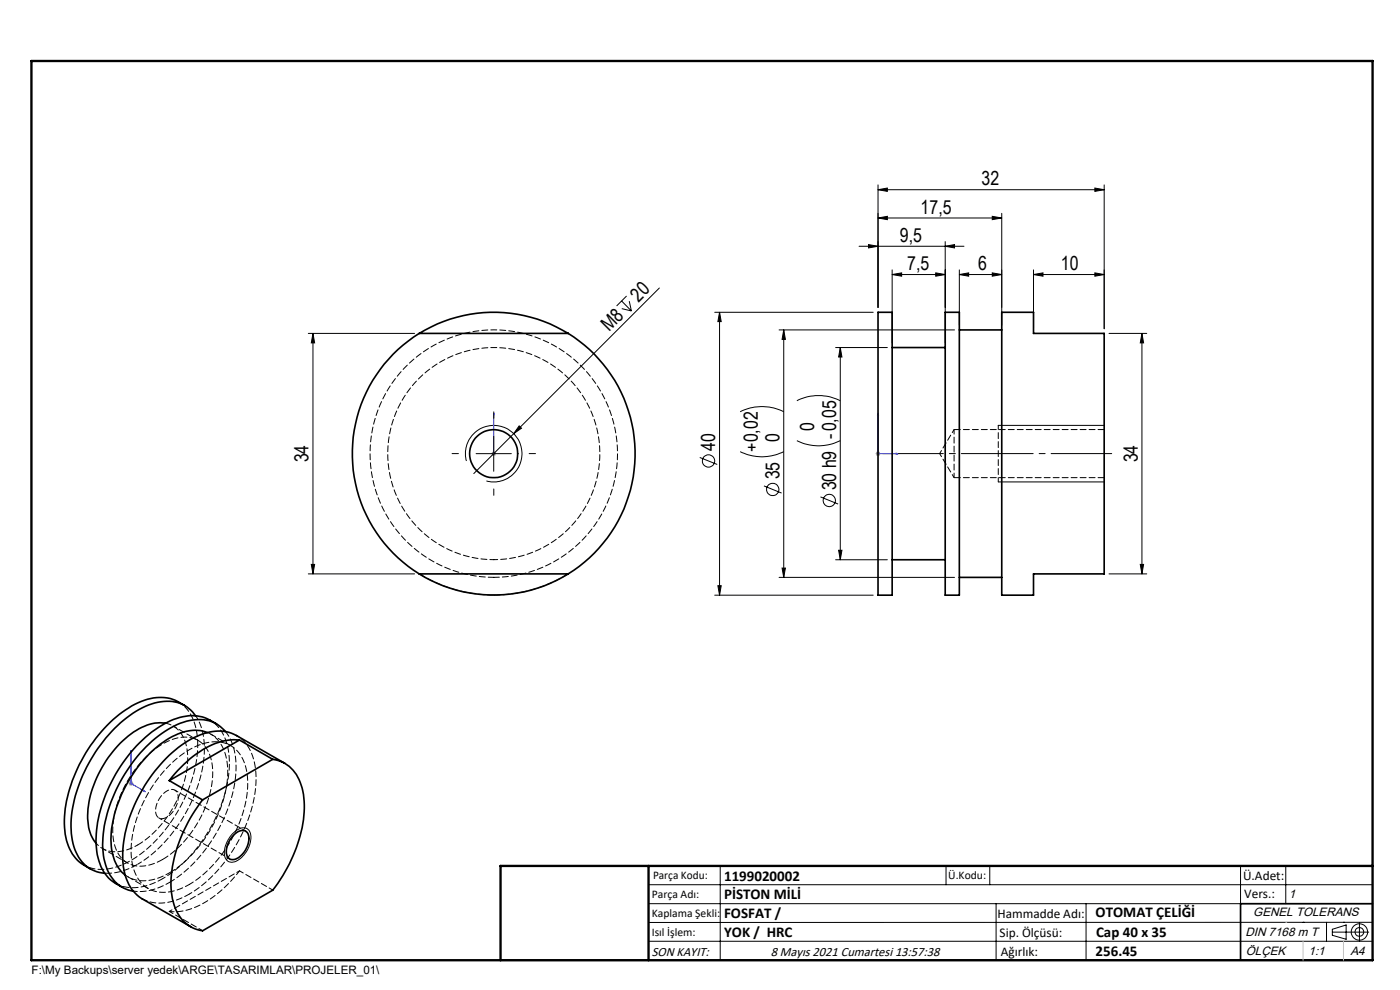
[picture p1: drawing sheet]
<svg xmlns="http://www.w3.org/2000/svg" width="297mm" height="210mm" viewBox="0 0 297 210" stroke-linecap="round" stroke-linejoin="round" font-family="sans-serif">
<g fill="none" stroke="#000" stroke-width=".21">
<path d="M186.3 39.2v26M232.3 39.9l1.9 .3-1.9 .4zM234.2 39.2v30.5M182.2 52.2h22.3M184.3 51.9l2 .3-2 .4zM186.3 46.2l1.9-.3v.7zM186.3 40.2l1.9-.3v.7zM186.3 46.2h26.2M186.3 40.2h47.9M189.3 58.2l2-.3v.7zM189.3 58.2h11.2M189.3 57.2v15.5"/>
<path d="M198.5 57.9l2 .3-2 .4zM200.5 52.2l2-.3v.7zM200.5 51.3v21.4M203.5 58.2l2-.3v.7zM203.5 58.2h9M203.5 57.2v11.8M210.5 45.9l2 .3-2 .4zM210.5 57.9l2 .3-2 .4zM212.5 45.3v23.7M219.3 58.2l2-.3v.7zM219.3 57.2v12.5M219.3 58.2h14.9"/>
<path d="M232.3 57.9l1.9 .3-1.9 .4zM65.4 70.7h22.5M66.4 70.7l.3 2h-.7zM66.4 70.7v51M131.9 63.8l2 2.2M131.9 65.5l2 .5M132.9 62.8l-2.1 2.1M133.5 63.9l.4 2.1M139.9 61.1l-30.9 30.9M151.6 66.2h33.6M152.6 66.2l.4 2h-.7zM152.6 66.2v60.1"/>
<path d="M165.3 70h37.2M166.3 70l.3 2h-.7zM166.3 70v52.5M177.3 73.7h10.9M178.3 73.7v45M178.3 73.7l.3 2h-.7zM235.3 70.7h8M242.3 70.7l.3 2h-.7zM242.3 70.7v51M99 97.8a6 6 0 0 1 5.2-7.5 6 6 0 0 1 6.5 6.5 6 6 0 0 1-7.5 5.2M101 96.2h7.5M104.7 92.5v7.5"/>
<path d="M109 92l-8.5 8.5M110.1 90.3l.5 .5-1.6 1.2zM148.4 97l3.8 1.5M157 95.8a10.3 10.3 0 0 0 9.3 0M157 87.3a10.3 10.3 0 0 1 9.3 0M169.1 93.5a10.2 10.2 0 0 0 9.2 0M169.1 85a10.2 10.2 0 0 1 9.2 0M211.8 90.2h22.4M66 119.7h.7l-.3 2zM162.1 103.1l3.7 1.5M174.1 105.4l3.7 1.5M177.3 118.7h10.9"/>
<path d="M177.9 116.7h.7l-.3 2zM211.8 102.2h22.4M241.9 119.7h.7l-.3 2zM65.4 121.7h22.5M151.6 126.3h33.6M152.3 124.2h.7l-.4 2.1zM165.3 122.5h37.2M165.9 120.5h.7l-.3 2zM235.3 121.7h8M49.4 176.8a2.53 2.53 0 0 1 3.2-.9 3.6 3.6 0 0 1 0 4.3 4.3 4.3 0 0 1-3.7 2.7 1.99 1.99 0 0 1-1.2-2.7l.7-2.1zM137.6 187.7h153.6M137.6 191.7h153.6"/>
<path d="M137.6 199.7h153.6M152.8 183.7v20M200.7 183.7v4M210 183.7v4M211.3 191.7v12M230.4 191.7v12M263.2 183.7v20M272.8 183.7v8M276.4 195.6h.1M281.4 195.6v4.1M282.6 197.7h7.8M282.6 197.1l3-.9v3l-3-.8z"/>
<path d="M285 195.6h.1M288.4 195.8v3.8M291.2 195.6l-153.6 .1"/>
<circle cx="150.3" cy="97.8" r="1.31"/>
<circle cx="163.9" cy="103.8" r="1.31"/>
<circle cx="175.9" cy="106.1" r="1.31"/>
<circle cx="288.4" cy="197.7" r="1.74"/>
<circle cx="288.4" cy="197.7" r=".93"/>
</g>
<path d="M104.7 96.1v.2zM104.7 87.7v.4v-.4M104.7 96.2h.1M104.7 87.7v8.5M186.3 87.7l.1 .4h-.2zM186.3 87.7v8.5h4.2M190.1 96.1l.4 .1-.4 .1zM27.8 159.2l.1 .4-.2-.1zM27.8 159.2v7l3 1.7M30.5 167.7l.3 .2-.3-.1z" fill="none" stroke="#00f" stroke-width=".21"/>
<path d="M104.2 96.2h1M104.4 95.9l.7 .7M104.7 95.7v1M105.1 95.9l-.7 .7M185.8 96.2h1M185.9 95.9l.7 .7M186.3 95.7v1M186.6 95.9l-.7 .7M27.3 166.2h1M27.4 165.8l.8 .7M27.8 165.7v1M28.2 165.8l-.8 .7" fill="none" stroke="#808080" stroke-width=".21"/>
<path d="M187.3 96.2h48.5" fill="none" stroke="#000" stroke-width=".21" stroke-dasharray="15.2 1.3 1.3 1.3" stroke-dashoffset="2.4"/>
<path d="M291.2 191.7h-28v12M106.2 203.7h185" fill="none" stroke="#000" stroke-width=".35"/>
<path d="M6.7 12.9h284.5v190.8h-284.5zM137.6 183.7v20M291.2 183.7h-185v20" fill="none" stroke="#000" stroke-width=".5"/>
<path d="M272.8 195.6h.1M276.4 199.7v4M285 199.7v4" fill="none" stroke="#c0c0c0" stroke-width=".21"/>
<path d="M97.3 96.2h-1.4M104.8 88.7v-1.3M112.3 96.2h1.3M104.8 103.7v1.4" fill="none" stroke="#000" stroke-width=".21" stroke-dasharray="15.2 1.3 1.3 1.3"/>
<path d="M211.8 90.2v12" fill="none" stroke="#000" stroke-width=".21" stroke-dasharray="1.3 .6" stroke-dashoffset=".3"/>
<g fill="#00f">
<path d="M104.7 96.1v.2zM104.7 87.7v.4z"/>
<path d="M30.5 167.7l.3 .2-.3-.1zM27.8 159.2l.1 .4-.2-.1z"/>
<path d="M190.1 96.1l.4 .1-.4 .1zM186.3 87.7l.1 .4h-.2z"/>
</g>
<g fill="#000">
<path d="M110.1 90.3l.5 .5-1.6 1.2z"/>
<path d="M186.3 40.2l1.9-.3v.7zM232.3 39.9l1.9 .3-1.9 .4z"/>
<path d="M200.5 52.2l2-.3v.7zM184.3 51.9l2 .3-2 .4zM198.5 57.9l2 .3-2 .4zM189.3 58.2l2-.3v.7z"/>
<path d="M210.5 57.9l2 .3-2 .4zM203.5 58.2l2-.3v.7z"/>
<path d="M232.3 57.9l1.9 .3-1.9 .4zM219.3 58.2l2-.3v.7zM210.5 45.9l2 .3-2 .4zM186.3 46.2l1.9-.3v.7z"/>
<path d="M66.4 70.7l.3 2h-.7zM66 119.7h.7l-.3 2z"/>
<path d="M242.3 70.7l.3 2h-.7zM241.9 119.7h.7l-.3 2zM152.6 66.2l.4 2h-.7zM152.3 124.2h.7l-.4 2.1zM178.3 73.7l.3 2h-.7zM177.9 116.7h.7l-.3 2zM166.3 70l.3 2h-.7zM165.9 120.5h.7l-.3 2z"/>
</g>
<g fill="none" stroke="#000" stroke-width=".35">
<path d="M88.9 70.7a30 30 0 0 0 0 51M88.9 70.7a30.1 30.1 0 0 1 31.6 0M88.9 70.7h31.6M120.5 70.7a30 30 0 0 1 0 51M186.3 66.2h3v60.1h-3zM189.3 73.7h11.2M200.5 66.2h3v60.1h-3zM203.5 70h9M212.5 66.2h6.8v4.5h14.9v51h-14.9v4.6h-6.8zM189.3 118.7h11.2M88.9 121.7a30.1 30.1 0 0 0 31.6 0M88.9 121.7h31.6"/>
<path d="M203.5 122.5h9M35.1 153.4a9.5 9.5 0 0 0-7.3 2.3 23.7 23.7 0 0 0-9.2 17.9 8.4 8.4 0 0 0 1.8 5.3M39.2 149.7a9.3 9.3 0 0 0-9.9-.6 29.1 29.1 0 0 0-13.2 14.8 22.8 22.8 0 0 0-2 14.4 8.5 8.5 0 0 0 3.7 5.2l1.4 .8M41.5 151.8a7.4 7.4 0 0 0-8.7-2.7 23.7 23.7 0 0 0-12 9.6 29.1 29.1 0 0 0-5.7 18.1 9.2 9.2 0 0 0 4.4 7.7l1 .4 1.7 .3M44 155.4a9.3 9.3 0 0 0-8.1 1.2 27.6 27.6 0 0 0-12.4 21.4 9.1 9.1 0 0 0 3.1 7.6M45.9 153.6l-1.4-.9a9.1 9.1 0 0 0-8.3 .2 28.6 28.6 0 0 0-13.3 14.6 23.4 23.4 0 0 0-2.1 14.5 8.3 8.3 0 0 0 3.7 5.4l1.4 .8M47.8 155.2a7.5 7.5 0 0 0-8.3-2.2 24.5 24.5 0 0 0-13 11.2 27.5 27.5 0 0 0-4.6 17.3 8.3 8.3 0 0 0 5.9 7.4l.5 .1M50.8 157a13.8 13.8 0 0 0-9.8 3.4 30.9 30.9 0 0 0-5.1 5.2M50.8 157l7.1 4.1M50.8 157l-14.9 8.6M35.9 165.6l7.1 4.1M49.5 177.3a2.06 2.06 0 0 1 2.9-.7 4.1 4.1 0 0 1-1 4.6 2.2 2.2 0 0 1-2.8 .9 3.4 3.4 0 0 1 .4-4.2z"/>
<path d="M57.9 161.1a7.7 7.7 0 0 1 6.3 6.7 25.1 25.1 0 0 1-3.3 16.3l-1.9 3.2-1.1 1.5-14.9 8.6a7.7 7.7 0 0 1-6.4-6.7 24.4 24.4 0 0 1 2.9-15.4l1.4-2.6 2.1-3M57.9 161.1l-14.9 8.6M60.4 161.9l-10.2-5.9a8.7 8.7 0 0 0-8.4 .2 27.8 27.8 0 0 0-12.5 12.9 25 25 0 0 0-3 15.5 8.7 8.7 0 0 0 3.9 6.1l10.2 5.9"/>
<circle cx="104.7" cy="96.2" r="5.1"/>
</g>
<path d="M104.8 122.5a26.2 26.2 0 0 1-23-39 26.2 26.2 0 0 1 45.2-1.2 26.2 26.2 0 0 1-20.9 40.1l-1.3 .1M41.9 158a10.7 10.7 0 0 0-3.4-8.7l-.7-.5M48.9 158.2l-4.2-2.5M27.2 186l4.2 2.5M34.5 186.4a10.7 10.7 0 0 1-9.2 1.4l-.8-.4M40.2 189.6a10.7 10.7 0 0 1-9.2 1.4l-.8-.4" fill="none" stroke="#000" stroke-width=".21" stroke-dasharray="1.3 .6" stroke-dashoffset=".1"/>
<path d="M234.3 91.1h-31.9M202.4 101.3h31.9M104.8 126.2a30 30 0 0 1-15.8-4.5M120.6 121.7a30 30 0 0 1-15.8 4.5M44 155.4a7.7 7.7 0 0 1 4.2 6.9 26 26 0 0 1-6.3 17.6 22.6 22.6 0 0 1-6 5.3" fill="none" stroke="#000" stroke-width=".21" stroke-dasharray="1.3 .6" stroke-dashoffset="-.1"/>
<path d="M104.8 118.7a22.5 22.5 0 0 1-19.7-33.4 22.5 22.5 0 0 1 38.7-1 22.5 22.5 0 0 1-17.8 34.4h-1.2M41.5 151.8a14.4 14.4 0 0 1 1.6 10.4 31.8 31.8 0 0 1-13.9 21.1M42 157.1l-5.3-3.1M21.7 180l5.3 3M35.9 193.3l7.1 4.1M35.9 185.2a9 9 0 0 1-8.5 .9l-.8-.5M35.9 187.2a11.8 11.8 0 0 1-7.6 1.8M57.9 188.8l-7.1-4.1" fill="none" stroke="#000" stroke-width=".21" stroke-dasharray="1.3 .6" stroke-dashoffset=".4"/>
<path d="M202.4 91.1v10.2M40.2 187.6a9 9 0 0 1-8.5 1 8.2 8.2 0 0 1-3.9-7.4 27.3 27.3 0 0 1 9.3-19.9 12.8 12.8 0 0 1 9.6-3.9 6.8 6.8 0 0 1 5.6 6 23.4 23.4 0 0 1-4.1 16.1 24.7 24.7 0 0 1-8 8.1" fill="none" stroke="#000" stroke-width=".21" stroke-dasharray="1.3 .6" stroke-dashoffset=".3"/>
<path d="M199.3 96.2l3.1 5.1M202.4 91.1l-3.1 5.1M33.7 173.5l15 8.7M52.1 176.3l-15-8.7" fill="none" stroke="#000" stroke-width=".21" stroke-dasharray="1.3 .6" stroke-dashoffset=".5"/>
<path d="M44.5 152.7a9.7 9.7 0 0 1 4.2 8.6 31.2 31.2 0 0 1-9.6 21.5l-1.9 1.8-2.7 1.8M50.2 156a9.7 9.7 0 0 1 4.1 8.6 31.2 31.2 0 0 1-9.5 21.5l-2 1.7-2.6 1.8M17.8 183.5a9.7 9.7 0 0 0 9.5-.7 31.2 31.2 0 0 0 13.9-19l.6-3.4 .1-2.4" fill="none" stroke="#000" stroke-width=".21" stroke-dasharray="1.3 .6" stroke-dashoffset=".7"/>
<path d="M50.8 184.7a21.7 21.7 0 0 1-11.8 8.5l-1.3 .2-1.8-.1" fill="none" stroke="#000" stroke-width=".21" stroke-dasharray="1.3 .6" stroke-dashoffset=".2"/>
<path d="M35.1 153.4a6.2 6.2 0 0 1 4.6 6 22.4 22.4 0 0 1-6 16.1 18.7 18.7 0 0 1-4.5 3.7M47.8 155.2a13.3 13.3 0 0 1 2.1 10.1 31.7 31.7 0 0 1-14 21.9M34.5 182.3a7.4 7.4 0 0 1-7.7 .6 7.8 7.8 0 0 1-2.9-6.9 23.4 23.4 0 0 1 10.9-18.4 7.1 7.1 0 0 1 7.7-.3 8.1 8.1 0 0 1 2.6 7.1 23.6 23.6 0 0 1-10.6 17.9" fill="none" stroke="#000" stroke-width=".21" stroke-dasharray="1.3 .6"/>
<path d="M29.2 183.3a12.5 12.5 0 0 1-7 1.9" fill="none" stroke="#000" stroke-width=".21" stroke-dasharray="1.3 .6" stroke-dashoffset="-.2"/>
<path d="M29.2 179.2a7.4 7.4 0 0 1-7.7 .6l-1.1-.9M37.8 169.2a1.49 1.49 0 0 0-.8-1.6 1.49 1.49 0 0 0-1.7 .3 4.7 4.7 0 0 0-2 5.1 1.6 1.6 0 0 0 2.5 .1 5.4 5.4 0 0 0 2-3.9M50.8 184.7l-14.9 8.6" fill="none" stroke="#000" stroke-width=".21" stroke-dasharray="1.3 .6" stroke-dashoffset=".6"/>
<g font-size="4.1">
<text x="208.2" y="39.3">32</text>
<text x="195.3" y="45.3">17,5</text>
<text x="190.9" y="51.3">9,5</text>
<text x="192.5" y="57.3">7,5</text>
<text x="207.5" y="57.3">6</text>
<text x="225.1" y="57.3">10</text>
<text x="135.5" y="64.2" transform="rotate(-45 135.5 64.2)">20</text>
<text x="129.2" y="70.5" transform="rotate(-45 129.2 70.5)">M8</text>
<text x="151.7" y="95.6" transform="rotate(-90 151.7 95.6)">40</text>
<text x="160.7" y="95.8" transform="rotate(-90 160.7 95.8)">+0,02</text>
<text x="165.4" y="93.9" transform="rotate(-90 165.4 93.9)">0</text>
<text x="172.7" y="91.5" transform="rotate(-90 172.7 91.5)">0</text>
<text x="65.5" y="98.1" transform="rotate(-90 65.5 98.1)">34</text>
<text x="165.4" y="101.7" transform="rotate(-90 165.4 101.7)">35</text>
<text x="241.4" y="98.1" transform="rotate(-90 241.4 98.1)">34</text>
<text x="177.4" y="104" transform="rotate(-90 177.4 104)">30 h9 -0,05</text>
</g>
<g font-size="3.2">
<text x="153.6" y="190.8">PİSTON MİLİ</text>
<text x="153.6" y="186.8">1199020002</text>
<text x="153.6" y="194.8">FOSFAT /</text>
<text x="232.4" y="194.5">OTOMAT ÇELİĞİ</text>
<text x="153.6" y="198.8">YOK / HRC</text>
<text x="232.4" y="202.8">256.45</text>
<text x="232.5" y="198.8">Cap 40 x 35</text>
</g>
<g font-size="2.8">
<text x="263.7" y="186.7">Ü.Adet:</text>
<text x="263.9" y="190.5">Vers.:</text>
<text x="211.6" y="194.8">Hammadde Adı:</text>
<text x="138.3" y="202.8">SON KAYIT:</text>
<text x="163.5" y="202.8">8 Mayıs 2021 Cumartesi 13:57:38</text>
<text x="212.1" y="198.7">Sip. Ölçüsü:</text>
<text x="212.3" y="202.7">Ağırlık:</text>
</g>
<g font-size="2.6">
<text x="273.4" y="190.4">1</text>
<text x="265.9" y="194.4">GENEL TOLERANS</text>
<text x="264.2" y="198.5">DIN 7168 m T</text>
<text x="264.3" y="202.6">ÖLÇEK</text>
<text x="277.6" y="202.6">1:1</text>
<text x="286.5" y="202.6">A4</text>
</g>
<g font-size="2.5">
<text x="138.3" y="190.5">Parça Adı:</text>
<text x="138.5" y="186.5">Parça Kodu:</text>
<text x="201.2" y="186.5">Ü.Kodu:</text>
<text x="138.3" y="194.5">Kaplama Şekli:</text>
<text x="138.3" y="198.6">Isıl İşlem:</text>
<text x="6.7" y="206.7">F:\My Backups\server yedek\ARGE\TASARIMLAR\PROJELER_01\</text>
</g>
</svg>
